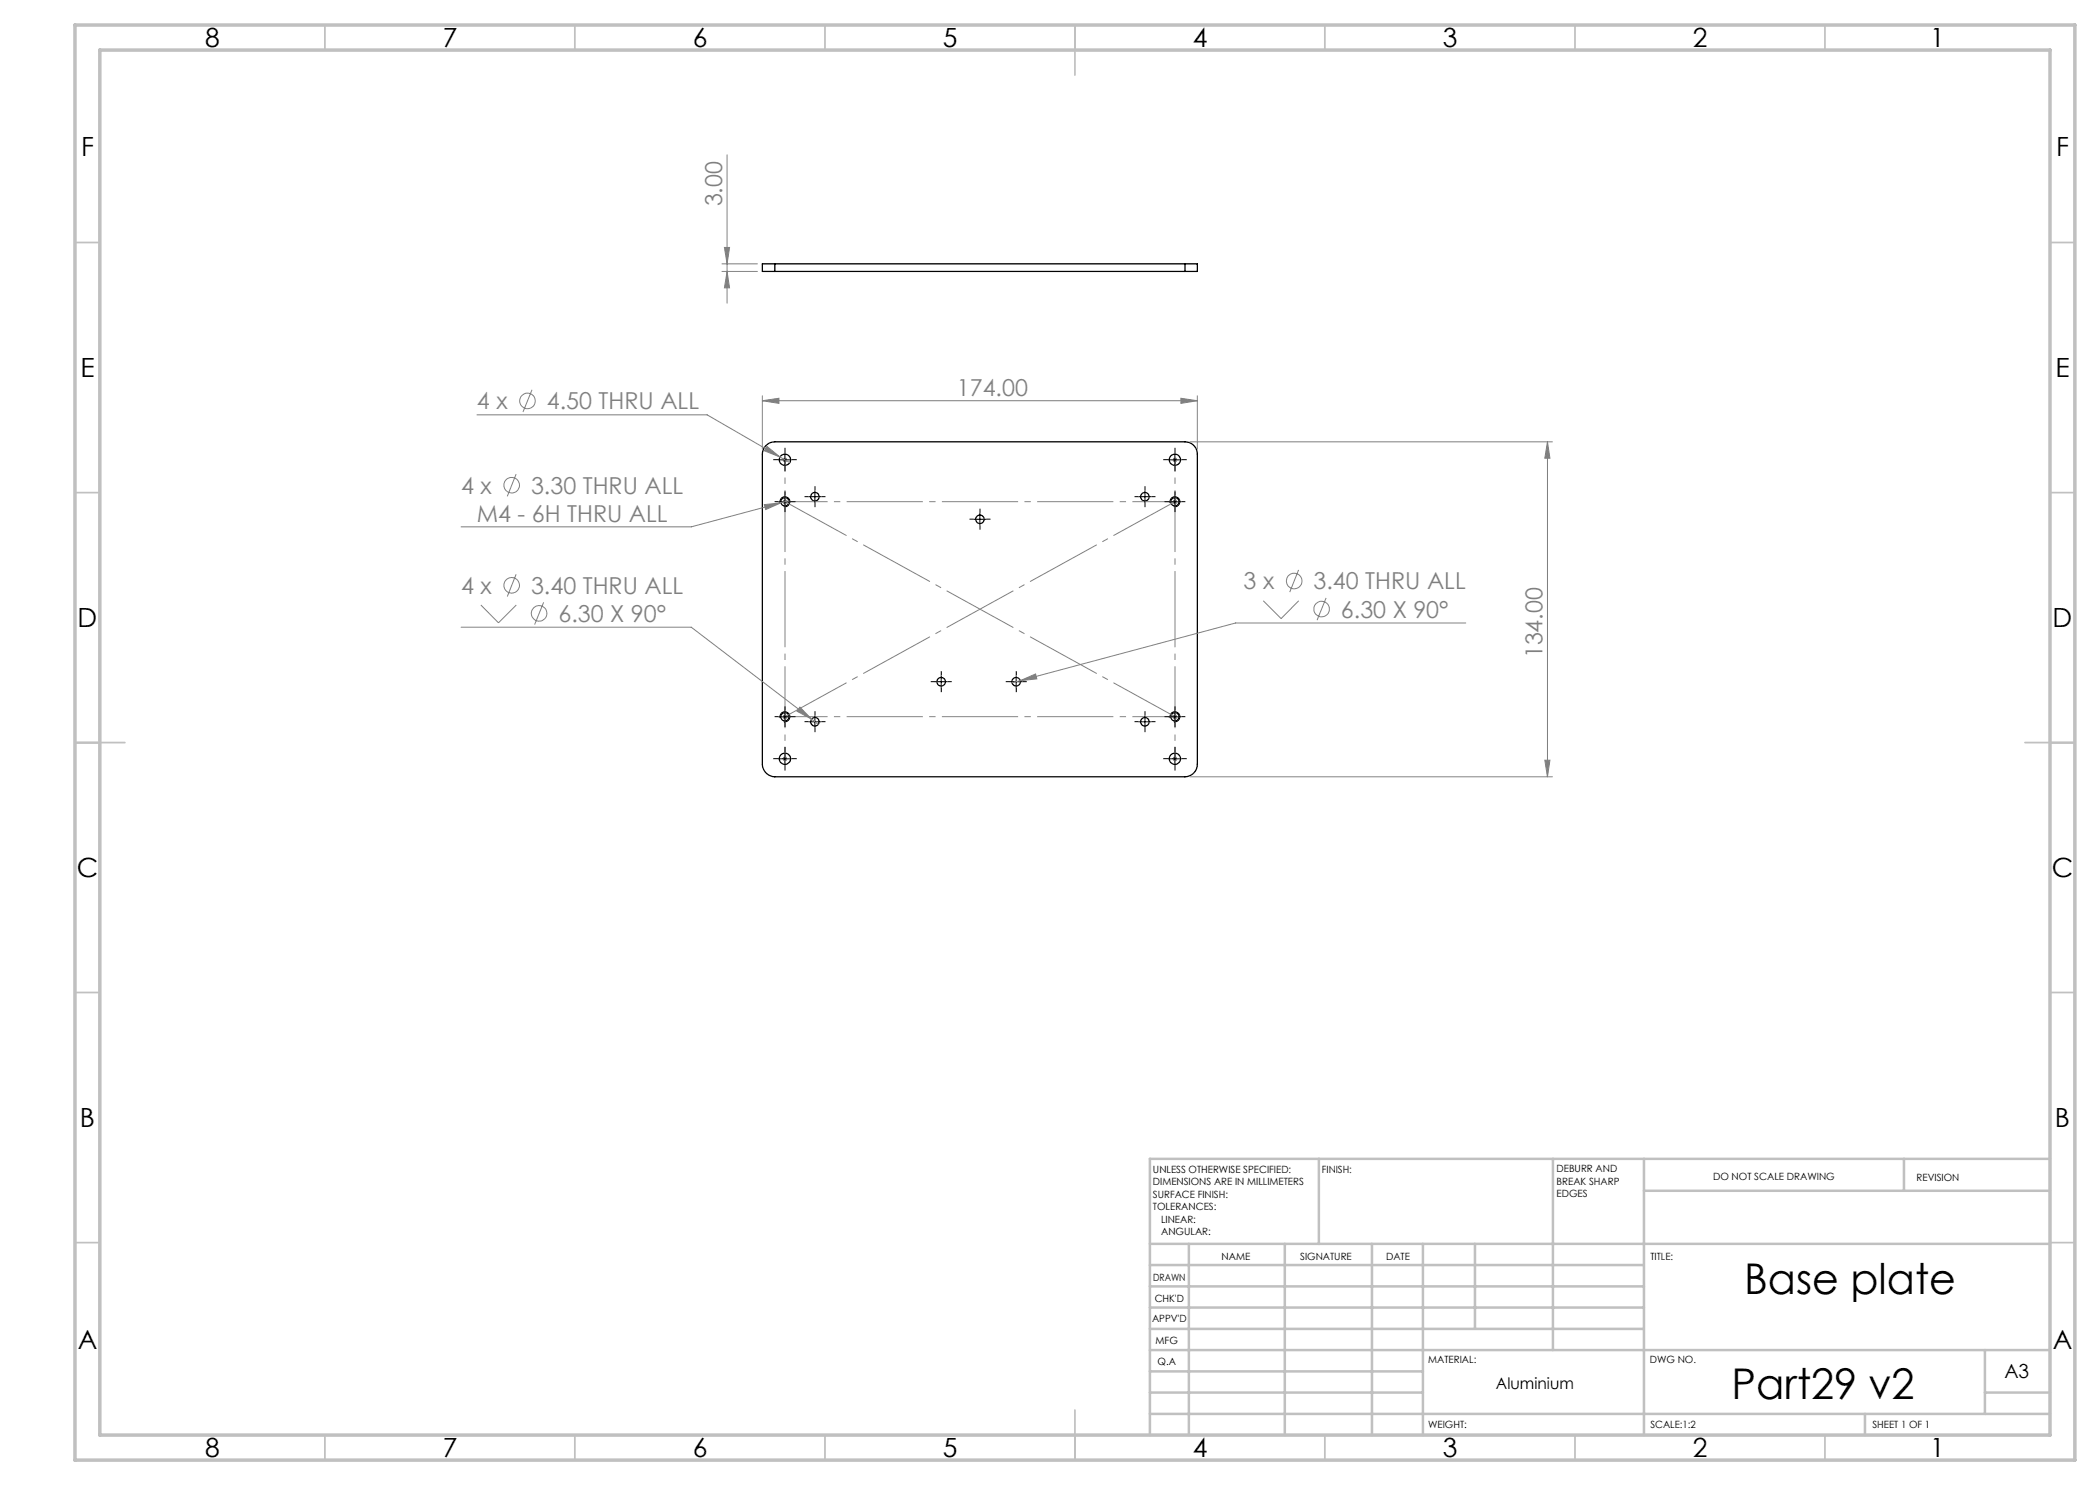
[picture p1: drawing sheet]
<svg xmlns="http://www.w3.org/2000/svg" width="420mm" height="297mm" viewBox="0 0 420 297" stroke-linecap="round" stroke-linejoin="round" font-family="sans-serif">
<g fill="none" stroke="#000" stroke-width=".25">
<path d="M155 52.8h-2.5v1.5h2.5M155 52.8v1.5M155 54.3h82M155 52.8h82M237 52.8h2.5v1.5h-2.5M237 52.8v1.5M153.1 89.2a2.42 2.42 0 0 1 1.9-.8h82a2.44 2.44 0 0 1 2.5 2.4v62.1a2.5 2.5 0 0 1-2.5 2.5h-82a2.57 2.57 0 0 1-2.5-2.5v-62.1l.1-.8z"/>
<circle cx="157" cy="92" r="1.13"/>
<circle cx="163" cy="99.3" r=".85"/>
<circle cx="229" cy="99.3" r=".85"/>
<circle cx="235" cy="92" r="1.12"/>
<circle cx="157" cy="100.3" r=".82"/>
<circle cx="196" cy="103.8" r=".84"/>
<circle cx="235" cy="100.3" r=".82"/>
<circle cx="188.2" cy="136.3" r=".85"/>
<circle cx="203.2" cy="136.3" r=".85"/>
<circle cx="157" cy="143.3" r=".82"/>
<circle cx="157" cy="151.8" r="1.13"/>
<circle cx="163" cy="144.4" r=".85"/>
<circle cx="229" cy="144.4" r=".85"/>
<circle cx="235" cy="151.8" r="1.12"/>
<circle cx="235" cy="143.3" r=".82"/>
</g>
<g fill="none" stroke="#808080" stroke-width=".2">
<path d="M145.4 31v29.6M144.4 52.8h7.1M144.4 54.3h7.1M144.9 49.5h1l-.5 3.3zM145.4 54.3l.5 3.3h-1zM106.4 78l-1.8 4.4M152.5 79.2v10.6M236.2 79.7l3.3 .4-3.3 .6zM239.5 79.2v10.6M95.4 83h46l14.6 8.4M103.2 94.8l-1.7 4.5M152.5 80.1l3.3-.4v1z"/>
<path d="M152.5 80.1h87M153.4 89.3l2.6 2.1-3.1-1.2zM156 91.4l2 1.1M156.5 92h1M156.6 91.6l.7 .7M157 91.4v1.1M157 99.9v1M157.3 91.6l-.7 .7M234.5 92h1M234.6 91.6l.7 .7M235 91.4v1.1M235 99.9v1"/>
<path d="M235.3 91.6l-.7 .7M238 88.4h72.5M309.5 88.4l.5 3.2h-1zM309.5 88.4v67M103.2 114.9l-1.7 4.4M152.9 100.9l3.3-.3-3.1 1.3zM156.5 100.4h1M156.6 100l.7 .7M157.3 100l-.7 .7M157.8 100.2l-19.5 5.2h-46.1M234.5 100.4h1M234.6 100l.7 .7"/>
<path d="M235.3 100l-.7 .7M259.7 114l-1.7 4.4M265.2 119.6l-1.8 4.4M92.2 125.4h46.1l24 18.4M96.2 121l3.5 3.6 3.6-3.6M108.7 120.5l-1.8 4.4M204 136.1l3.1-1.3 .3 1zM204 136.1l-1.6 .5M252.7 120.2l3.5 3.5 3.6-3.5M293.2 124.6h-46.1l-43.1 11.5M156.5 143.4h1M156.5 151.8h1"/>
<path d="M156.6 143l.7 .7M156.6 151.4l.7 .7M157 142.8v1.1M157 151.3v1M157.3 143l-.7 .7M157.3 151.4l-.7 .7M160 141.4l2.3 2.4-2.9-1.6zM162.3 143.8l1.4 1.1M234.5 143.4h1M234.5 151.8h1M234.6 143l.7 .7M234.6 151.4l.7 .7"/>
<path d="M235 142.8v1.1M235 151.3v1M235.3 143l-.7 .7M235.3 151.4l-.7 .7M238 155.4h72.5M309 152h1l-.5 3.4z"/>
<circle cx="102.3" cy="97" r="1.55"/>
<circle cx="105.5" cy="80.2" r="1.55"/>
<circle cx="102.3" cy="117.1" r="1.55"/>
<circle cx="258.8" cy="116.2" r="1.55"/>
<circle cx="107.8" cy="122.7" r="1.55"/>
<circle cx="264.3" cy="121.8" r="1.55"/>
</g>
<g fill="none" stroke="#000" stroke-width=".2">
<path d="M155.7 92h2.5M157 90.7v2.5M157 99.1v2.5M161.7 99.3h2.5M163 98.1v2.5M227.7 99.3h2.5M229 98.1v2.5M233.7 92h2.5M235 90.7v2.5M235 99.1v2.5M155.7 100.4h2.5M156 100.6a.99 .99 0 0 1 .9-1.2 .99 .99 0 0 1 1.1 1 .99 .99 0 0 1-1.3 .9"/>
<path d="M194.7 103.9h2.5M196 102.6v2.5M233.7 100.4h2.5M234 100.6a.99 .99 0 0 1 .9-1.2 .99 .99 0 0 1 1.1 1 .99 .99 0 0 1-1.3 .9M187 136.3h2.5M188.2 135.1v2.5M202 136.3h2.5M203.2 135.1v2.5M155.7 143.4h2.5M155.7 151.8h2.5M156 143.6a.99 .99 0 0 1 .9-1.2 .99 .99 0 0 1 1.1 1 .99 .99 0 0 1-1.3 .9M157 142.1v2.5"/>
<path d="M157 150.5v2.5M161.7 144.4h2.5M163 143.1v2.5M227.7 144.4h2.5M229 143.1v2.5M233.7 143.4h2.5M233.7 151.8h2.5M234 143.6a.99 .99 0 0 1 .9-1.2 .99 .99 0 0 1 1.1 1 .99 .99 0 0 1-1.3 .9M235 142.1v2.5M235 150.5v2.5"/>
</g>
<path d="M235 100.3l-78 43M235 143.3l-78-43" fill="none" stroke="#808080" stroke-width=".2" stroke-dasharray="15.2 1.3 1.3 1.3" stroke-dashoffset="1.2" stroke-linecap="butt"/>
<path d="M157 100.3v-8.4M235 100.3v-8.4M157 143.3v8.4M235 143.3v8.4" fill="none" stroke="#808080" stroke-width=".2" stroke-dasharray="15.2 1.3 1.3 1.3" stroke-dashoffset="12.9" stroke-linecap="butt"/>
<path d="M235 100.3h-78M235 143.3h-78" fill="none" stroke="#808080" stroke-width=".2" stroke-dasharray="15.2 1.3 1.3 1.3" stroke-dashoffset="6.7" stroke-linecap="butt"/>
<path d="M157 100.3v43M235 100.3v43" fill="none" stroke="#808080" stroke-width=".2" stroke-dasharray="15.2 1.3 1.3 1.3" stroke-dashoffset="5.2" stroke-linecap="butt"/>
<g fill="none" stroke="#000" stroke-width=".2" stroke-dasharray="15.2 1.3 1.3 1.3" stroke-linecap="butt">
<path d="M155.7 91.9h-1.1M157 99.1v-.8M157 90.7v-1.1M157 93.2v1.1M158.2 91.9h1.2M161.7 99.3h-.8M163 98.1v-.9M164.2 99.3h.9M227.7 99.3h-.8M229 98.1v-.9M230.2 99.3h.9M233.7 91.9h-1.1"/>
<path d="M235 99.1v-.8M235 90.7v-1.1M235 93.2v1.1M236.2 91.9h1.2M155.7 100.3h-.8M157 101.6v.8M158.2 100.3h.9M163 100.6v.8M194.7 103.8h-.8M196 102.6v-.9M196 105.1v.8M197.2 103.8h.9"/>
<path d="M229 100.6v.8M233.7 100.3h-.8M235 101.6v.8M236.2 100.3h.9M187 136.3h-.9M188.2 135.1v-.9M188.2 137.6v.8M189.5 136.3h.8M202 136.3h-.9M203.2 135.1v-.9M203.2 137.6v.8M204.5 136.3h.8"/>
<path d="M155.7 143.3h-.8M155.7 151.7h-1.1M157 142.1v-.8M157 144.6v.8M157 150.5v-1.1M157 153v1.1M158.2 143.3h.9M158.2 151.7h1.2M161.7 144.3h-.8M163 143.1v-.9M163 145.6v.8M164.2 144.3h.9"/>
<path d="M227.7 144.3h-.8M229 143.1v-.9M229 145.6v.8M230.2 144.3h.9M233.7 143.3h-.8M233.7 151.7h-1.1M235 142.1v-.8M235 144.6v.8M235 150.5v-1.1M235 153v1.1M236.2 143.3h.9M236.2 151.7h1.2"/>
</g>
<g fill="none" stroke="#c0c0c0" stroke-width=".35">
<path d="M65 5v5M115 5v5M165 5v5M215 5v10M265 5v5M315 5v5M365 5v5M15 48.5h5M410 48.5h5M15 98.5h5M410 98.5h5M15 148.5h10"/>
<path d="M405 148.5h10M15 198.5h5M410 198.5h5M15 248.5h5M410 248.5h5M65 287v5M115 287v5M165 287v5M215 282v10M265 287v5M315 287v5M365 287v5"/>
</g>
<g fill="none" stroke="#c0c0c0" stroke-width=".5">
<path d="M263.8 231.8v17M310.6 231.8v38.2M328.8 231.8v55.2M328.8 238.2h81.2M380.8 231.8v6.4M410 231.8h-180v55.2M230 248.8h180M230 257.3h98.8M230 253h98.8M237.8 248.8v38.2M257 248.8v38.2M274.4 248.8v38.2"/>
<path d="M284.6 248.8v38.2M295 248.8v17M230 265.8h98.8M230 261.5h98.8M230 278.5h54.6M230 274.3h54.6M230 270h180M397 278.5h13M397 270v12.8M230 282.8h180M373 282.8v4.2"/>
</g>
<path d="M15 5h400v287h-400zM20 10h390v277h-390z" fill="none" stroke="#c0c0c0" stroke-width=".7"/>
<g fill="#808080">
<path d="M153.4 89.3l-.5 .9 3.1 1.2zM152.9 100.9l.2 1 3.1-1.3zM160 141.4l-.6 .8 2.9 1.6zM204 136.1l3.4-.3-.3-1z"/>
<path d="M144.9 49.5h1l-.5 3.3zM145.4 54.3l.5 3.3h-1zM309.5 88.4l.5 3.2h-1zM309 152h1l-.5 3.4z"/>
<path d="M152.5 80.1l3.3-.4v1zM236.2 79.7l3.3 .4-3.3 .6z"/>
</g>
<g font-size="8.5">
<text x="348.8" y="258.8">Base plate</text>
<text x="346.3" y="279.7">Part29 v2</text>
</g>
<g font-size="5.3">
<text x="41" y="9.5">8</text>
<text x="88.5" y="9.5">7</text>
<text x="138.5" y="9.5">6</text>
<text x="188.5" y="9.5">5</text>
<text x="238.5" y="9.5">4</text>
<text x="288.5" y="9.5">3</text>
<text x="338.5" y="9.5">2</text>
<text x="386" y="9.5">1</text>
<text x="16.2" y="31.3">F</text>
<text x="411.2" y="31.3">F</text>
<text x="16.1" y="75.5">E</text>
<text x="411.1" y="75.5">E</text>
<text x="15.5" y="125.5">D</text>
<text x="410.5" y="125.5">D</text>
<text x="15.4" y="175.5">C</text>
<text x="410.4" y="175.5">C</text>
<text x="16" y="225.5">B</text>
<text x="411" y="225.5">B</text>
<text x="15.5" y="269.8">A</text>
<text x="410.5" y="269.8">A</text>
<text x="41" y="291.5">8</text>
<text x="88.5" y="291.5">7</text>
<text x="138.5" y="291.5">6</text>
<text x="188.5" y="291.5">5</text>
<text x="238.5" y="291.5">4</text>
<text x="288.5" y="291.5">3</text>
<text x="338.5" y="291.5">2</text>
<text x="386" y="291.5">1</text>
</g>
<g font-size="4.7" fill="#808080">
<text x="144.4" y="41.3" transform="rotate(-90 144.4 41.3)">3.00</text>
<text x="95.4" y="81.9">4 x</text>
<text x="109.4" y="81.9">4.50 THRU ALL</text>
<text x="191.4" y="79.1">174.00</text>
<text x="92.2" y="98.7">4 x</text>
<text x="106.2" y="98.7">3.30 THRU ALL</text>
<text x="95.4" y="104.3">M4 - 6H THRU ALL</text>
<text x="92.2" y="118.8">4 x</text>
<text x="106.2" y="118.8">3.40 THRU ALL</text>
<text x="248.7" y="117.9">3 x</text>
<text x="262.7" y="117.9">3.40 THRU ALL</text>
<text x="111.7" y="124.4">6.30 X 90°</text>
<text x="268.2" y="123.5">6.30 X 90°</text>
<text x="308.5" y="131.7" transform="rotate(-90 308.5 131.7)">134.00</text>
</g>
<text font-size="3.9" x="400.9" y="275.5">A3</text>
<text font-size="3.2" x="299.2" y="277.9">Aluminium</text>
<g font-size="2">
<text x="230.6" y="234.6">UNLESS OTHERWISE SPECIFIED:</text>
<text x="230.6" y="237.1">DIMENSIONS ARE IN MILLIMETERS</text>
<text x="230.6" y="239.6">SURFACE FINISH:</text>
<text x="264.4" y="234.6">FINISH:</text>
<text x="311.3" y="234.5">DEBURR AND</text>
<text x="311.3" y="237">BREAK SHARP</text>
<text x="311.3" y="239.5">EDGES</text>
<text x="342.6" y="236">DO NOT SCALE DRAWING</text>
<text x="383.3" y="236.2">REVISION</text>
<text x="230.6" y="242.1">TOLERANCES:</text>
<text x="232.2" y="244.6">LINEAR:</text>
<text x="232.2" y="247.1">ANGULAR:</text>
<text x="244.3" y="252">NAME</text>
<text x="260" y="251.9">SIGNATURE</text>
<text x="277.2" y="251.9">DATE</text>
<text x="330.1" y="251.9">TITLE:</text>
<text x="230.6" y="256.1">DRAWN</text>
<text x="230.9" y="260.3">CHK'D</text>
<text x="230.4" y="264.4">APPV'D</text>
<text x="231.1" y="268.8">MFG</text>
<text x="231.5" y="273">Q.A</text>
<text x="285.6" y="272.5">MATERIAL:</text>
<text x="330" y="272.5">DWG NO.</text>
<text x="285.6" y="285.5">WEIGHT:</text>
<text x="330.1" y="285.6">SCALE:1:2</text>
<text x="374.5" y="285.6">SHEET 1 OF 1</text>
</g>
</svg>
